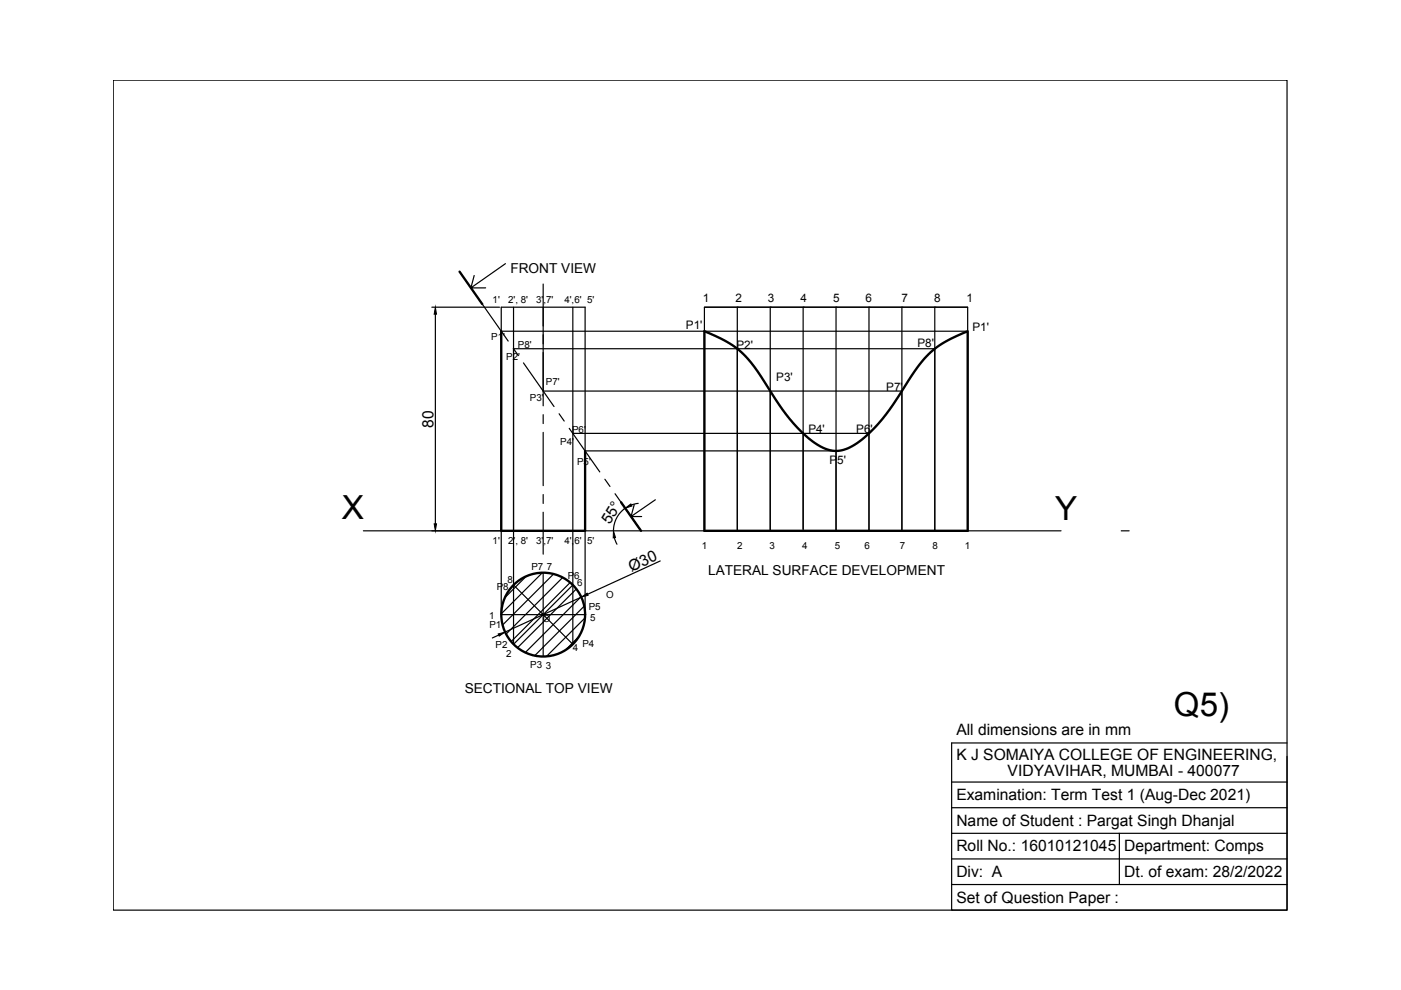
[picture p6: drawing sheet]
<svg xmlns="http://www.w3.org/2000/svg" width="297mm" height="210mm" viewBox="0 0 297 210" stroke-linecap="round" stroke-linejoin="round" font-family="sans-serif">
<!-- layer: 0 -->
<g fill="none" stroke="#000" stroke-width=".25">
<path d="M24 17h248.9v176h-248.9zM100.5 58.4l-.7 2.6M107.2 55.9l-7.4 5.1h3.2M91.6 65.1h14.3M92.3 66.6v44.5M102.2 64.5l5.5 7.8M106.3 70.2h98.9M108.8 73.9l1.1 1.5M108.9 65.1v71.5l6.3-6.3h-8.9v-65.2h17.8v65.2h-8.9l6.3-6.3M108.9 73.9h89.3M111 76.9l6.5 9.3M115.2 60.2v25.8"/>
<path d="M121.5 65.1v71.5l-6.3-6.3v8.9M149.3 65.1h55.9v47.4h-55.9zM149.3 65.1h55.9M156.3 65.1v47.4M163.3 65.1v47.4M170.3 65.1v47.4M177.3 65.1v47.4M184.2 65.1v47.4M191.2 65.1v47.4M198.2 65.1v47.4M115.2 87.9v1.9M115.2 91.7v11.3"/>
<path d="M115.2 82.9h76M118.5 87.7l1.1 1.6M120.7 90.8l6.5 9.3M121.5 91.9h62.7M124.1 95.6h53.2M77 112.5h148M115.2 104.9v1.8M115.2 108.6v8.9M128.2 101.6l1.1 1.5M130.3 114l.5 1.4M130.4 104.7l5.5 7.8M132.6 107.8a5.8 5.8 0 0 0-2.5 4.7"/>
<path d="M133.8 109.5h2.2M135.3 106.7l-1.4 .4M138.9 106l-5.1 3.5 .7-2.5M140 118.9l-15.4 7.1M237.7 112.5h1.7M105.7 134.6l-1.3 .7M111.6 122.2l-4.6 4.5M115 121.4l-8.7 8.7M115.2 121.4v8.9l-6.3-6.3M117.4 121.7l-10.9 10.8M119.3 122.5l-12 11.9M120.9 123.5l-12.5 12.5"/>
<path d="M122.2 124.9l-12.5 12.4M122.7 135l-2.9 2.9M123.2 126.5l-11.8 11.9M123.2 126.6l-16.1 7.4M123.9 128.5l-10.5 10.5M124 131l-8.1 8.2M272.9 157.5h-71.1v35.5h71.1v-32.6M201.8 165.8h71.1M201.8 171.3h71.1M201.8 176.7h71.1M237.3 176.7v10.8M201.8 182.1h71.1"/>
<path d="M201.8 187.5h71.1"/>
</g>
<g fill="none" stroke="#000" stroke-width=".5">
<path d="M97.4 57.6l4.8 6.9M106.3 70.2v42.3h17.8v-16.9M149.3 70.2a22.1 22.1 0 0 1 9.1 5.7 59.9 59.9 0 0 1 6.2 9 28.5 28.5 0 0 0 9.9 10 6.5 6.5 0 0 0 7.2-.9 35.1 35.1 0 0 0 9.5-11.1 39.7 39.7 0 0 1 5.3-7.4 22.4 22.4 0 0 1 8.7-5.3v42.3h-55.9zM131.7 106.5l4.2 6"/>
<circle cx="115.2" cy="130.3" r="8.9"/>
</g>
<g fill="none" stroke="#000" stroke-width=".21">
<path d="M156.3 65.1h.1M163.3 65.1h.1M170.3 65.1h.1M177.3 65.1h.1M184.2 65.1h.1M191.2 65.1h.1M198.2 65.1h.1M156.3 112.5h.1M163.3 112.5h.1M170.3 112.5h.1M177.3 112.5h.1M184.2 112.5h.1"/>
<path d="M191.2 112.5h.1M198.2 112.5h.1"/>
</g>
<path d="M92.3 65.1l.2 1.5h-.4zM92.1 111.1h.4l-.2 1.4zM130.1 112.5l.4 1.5h-.5zM132.6 107.8l1.1-.9 .3 .4zM105.6 134.4l1.5-.4-1.3 .9zM123.2 126.6l1.3-.8 .2 .4z" fill="#000" stroke="#000" stroke-width=".21"/>
<g font-size="7">
<text x="72.5" y="110.1">X</text>
<text x="223.7" y="110.3">Y</text>
<text x="248.9" y="151.9">Q5)</text>
</g>
<g font-size="3.3">
<text x="91.9" y="90.7" transform="rotate(-90 91.9 90.7)">80</text>
<text x="129.3" y="111.4" transform="rotate(-59 129.3 111.4)">55°</text>
<text x="133.9" y="121.2" transform="rotate(-25 133.9 121.2)">Ø30</text>
<text x="202.8" y="155.9">All dimensions are in mm</text>
<text x="202.8" y="161">K J SOMAIYA COLLEGE OF ENGINEERING,</text>
<text x="213.6" y="164.5">VIDYAVIHAR, MUMBAI - 400077</text>
<text x="202.8" y="169.7">Examination: Term Test 1 (Aug-Dec 2021)</text>
<text x="202.8" y="175.1">Name of Student : Pargat Singh Dhanjal</text>
<text x="202.8" y="180.5">Roll No.: 16010121045</text>
<text x="202.8" y="186">Div: A</text>
<text x="238.3" y="180.5">Department: Comps</text>
<text x="238.3" y="186">Dt. of exam: 28/2/2022</text>
<text x="202.8" y="191.4">Set of Question Paper :</text>
</g>
<g font-size="2.9">
<text x="108.2" y="57.9">FRONT VIEW</text>
<text x="150.1" y="121.9">LATERAL SURFACE DEVELOPMENT</text>
<text x="98.5" y="147">SECTIONAL TOP VIEW</text>
</g>
<g font-size="2.5">
<text x="149" y="64">1</text>
<text x="155.9" y="64">2</text>
<text x="162.8" y="64">3</text>
<text x="169.7" y="64">4</text>
<text x="176.6" y="64">5</text>
<text x="183.5" y="64">6</text>
<text x="191.1" y="64">7</text>
<text x="198" y="64">8</text>
<text x="204.9" y="64">1</text>
<text x="145.4" y="69.7">P1'</text>
<text x="206.2" y="70.1">P1'</text>
<text x="156.1" y="74.1">P2'</text>
<text x="194.5" y="73.6">P8'</text>
<text x="164.6" y="80.7">P3'</text>
<text x="187.9" y="82.9">P7'</text>
<text x="171.4" y="91.8">P4'</text>
<text x="181.5" y="91.8">P6'</text>
<text x="175.8" y="98.3">P5'</text>
</g>
<g font-size="2.1">
<text x="104.4" y="64.2">1'</text>
<text x="107.7" y="64.2">2', 8'</text>
<text x="113.7" y="64.2">3',7'</text>
<text x="119.7" y="64.2">4',6' 5'</text>
<text x="104.1" y="72">P1'</text>
<text x="107.3" y="76.2">P2'</text>
<text x="109.8" y="73.7">P8'</text>
<text x="115.7" y="81.7">P7'</text>
<text x="112.3" y="85.1">P3'</text>
<text x="118.8" y="94.3">P4'</text>
<text x="121.3" y="91.8">P6'</text>
<text x="122.4" y="98.6">P5'</text>
<text x="104.4" y="115.3">1'</text>
<text x="107.7" y="115.3">2', 8'</text>
<text x="113.7" y="115.3">3',7'</text>
<text x="119.7" y="115.3">4',6' 5'</text>
<text x="148.8" y="116.5">1</text>
<text x="156.3" y="116.5">2</text>
<text x="163.2" y="116.5">3</text>
<text x="170.1" y="116.5">4</text>
<text x="177" y="116.5">5</text>
<text x="183.3" y="116.5">6</text>
<text x="190.8" y="116.5">7</text>
<text x="197.7" y="116.5">8</text>
<text x="204.6" y="116.5">1</text>
<text x="105.3" y="125.1">P8</text>
<text x="107.6" y="123.6">8</text>
<text x="112.7" y="120.8">P7</text>
<text x="115.9" y="120.8">7</text>
<text x="120.4" y="122.7">P6</text>
<text x="122.4" y="124.2">6</text>
<text x="103.7" y="131.2">1</text>
<text x="115.1" y="131.8">O</text>
<text x="124.8" y="129.4">P5</text>
<text x="125.1" y="131.6">5</text>
<text x="128.6" y="126.9">O</text>
<text x="103.8" y="133.1">P1</text>
<text x="105.1" y="137.4">P2</text>
<text x="123.5" y="137.3">P4</text>
<text x="107.3" y="139.3">2</text>
<text x="112.4" y="141.5">P3</text>
<text x="115.8" y="141.9">3</text>
<text x="121.4" y="138.1">4</text>
</g>
</svg>
